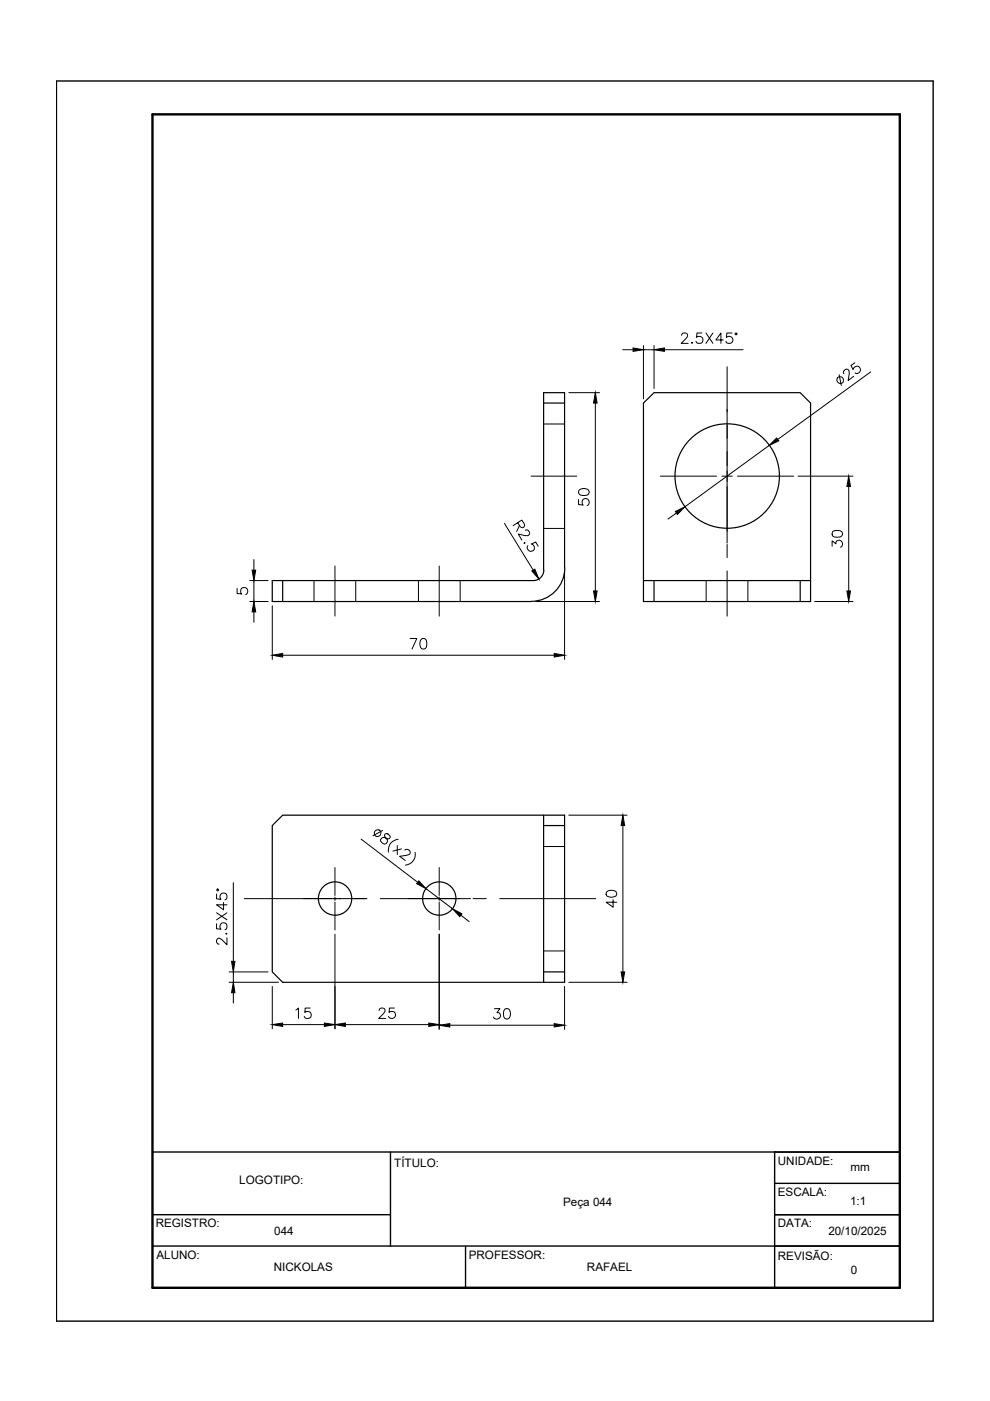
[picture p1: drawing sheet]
<svg xmlns="http://www.w3.org/2000/svg" width="210mm" height="297mm" viewBox="0 0 210 297" stroke-linecap="round" stroke-linejoin="round" font-family="sans-serif">
<!-- layer: CONTORNO 1 -->
<g fill="none" stroke="#000" stroke-width=".25">
<path d="M115.3 85.5h4.4M136.4 85.5l2.3-2.2h31l2.2 2.2v42h-35.5zM59.9 123.1v4.4M115.3 120.9a2.22 2.22 0 0 1-2.2 2.2h-55.4v4.4h54.9M119.7 120.4v-37.1h-4.4v37.6M119.7 120.4a7.1 7.1 0 0 1-7 7.1M136.4 123.1h35.5M138.7 123.1v4.4M169.7 123.1v4.4M57.7 175l2.2-2.2h59.8v35.5h-59.8l-2.2-2.2zM115.3 172.8v35.5M115.3 175h4.4"/>
<path d="M115.3 206.1h4.4"/>
<circle cx="154.2" cy="100.9" r="11.1"/>
<circle cx="71" cy="190.5" r="3.5"/>
<circle cx="93.1" cy="190.5" r="3.5"/>
</g>
<!-- layer: CENTRO -->
<g fill="none" stroke="#000" stroke-width=".21">
<path d="M154.2 77.8v37.3M112.6 101h9.7M140 101h11.9M153.1 101h2.2M154.2 115.4v2.8M156.4 101h11.9M71 120v10.6M93.1 120v10.6M154.2 121.1v9.5M51.8 190.5h26M71 183.9v6M71 190.2v.7"/>
<path d="M71 191.2v6M80.6 190.5h19.2M93.1 183.9v6M93.1 190.2v.7M93.1 191.2v6M100.3 190.5h2.8M105.9 190.5h20.4"/>
</g>
<!-- layer: TRACEJADA -->
<path d="M115.3 89.9h4.4M115.3 112h4.4M66.6 123.1v4.4M75.4 123.1v4.4M88.7 123.1v4.4M97.6 123.1v4.4M149.7 123.1v4.4M158.6 123.1v4.4M115.3 179.5h4.4M115.3 201.6h4.4" fill="none" stroke="#000" stroke-width=".21"/>
<!-- layer: COTA -->
<g fill="none" stroke="#000" stroke-width=".21">
<path d="M132 74.2h2.2M136.4 73.3v11.3M136.4 74.2h2.3M138.7 73.3v9.1M140.9 74.2h16.7M177.9 79.4l.5 2.3M178.9 79.2l-.1-.3a.75 .75 0 0 1 .9-.6 .81 .81 0 0 1 .4 .9l-.3 1.5 1.2-.9M181.3 76.9l-.9 .6 .5 .8a.78 .78 0 0 1 .9-.7 .78 .78 0 0 1 .6 1 .78 .78 0 0 1-1.1 .5M184.6 78.9l-19.7 14.3M120.6 83.3h6.5M126.2 85.5v39.8M163.1 94.4l-17.9 13.1"/>
<path d="M53.8 118.6v2.3M107 111l6.1 9.9M109.8 110.8l.7 1a.48 .48 0 0 0 .7-.4l-.6-1.1-1.8 1.1M110.1 111.4l-.6 1.3M111.2 115v.2h-.1zM111.4 112.4l.3-.1a.69 .69 0 0 1 .4 1.1l-.8 .2-1.4-.4 .7 1.3M111.9 115.7a.77 .77 0 0 0 .3 1.1 .77 .77 0 0 0 1.1-.5 .77 .77 0 0 0-.6-1l.9-.4 .5 .9M143.4 108.8l-1.8 1.3M169.2 101h11.6M179.9 103.2v22.1M52.9 123.1h3.9M52.9 127.5h3.9"/>
<path d="M53.8 129.7v2.2M57.7 128.4v11.4M59.9 138.9h57.6M113.5 127.5h13.6M119.7 121.3v18.5M172.7 127.5h8.1M76.6 177.9l11.9 9.2M81.1 176.1l-2 1.1M81.7 176.8l-.2 .4 .1 .2a.89 .89 0 0 1 .3 1.4 .77 .77 0 0 1-1-.1 .77 .77 0 0 1 0-1 .94 .94 0 0 1 1.3 .1 .46 .46 0 0 0 .5-.4 .81 .81 0 0 0-1-.6zM84.2 179.3v1.9M84.4 178a2.26 2.26 0 0 0-2 2.7M85.1 180l-1.8 .5"/>
<path d="M120.6 172.8h12.4M132.1 175v31.1M49.5 187.1v16.7M71 198.1v20M85.8 180.2h.1a.72 .72 0 0 1 1.1 .5l-.1 .3-.3 .2-1.9 .4 1.2 .8M88 180.7a2.26 2.26 0 0 1-2 2.7M90.3 188.4l5.7 4.3M93.1 198.1v20.2M97.7 194l1.8 1.4M48.6 208.3h10.4M48.6 206.1h8.2M49.5 206.1v2.2"/>
<path d="M49.5 210.5v2.2M57.7 209.2v8.9M73.2 217.2h17.7M95.4 217.4h22.1M119.7 209.2v9.1M120.6 208.3h12.4"/>
<circle cx="178.1" cy="80.6" r=".73"/>
<circle cx="80.1" cy="176.6" r=".72"/>
</g>
<g fill="#000" stroke="#000" stroke-width=".21">
<path d="M134.2 73.8l2.2 .4-2.2 .3zM138.7 74.2l2.2-.4v.7zM126.2 83.3l.4 2.2h-.8zM164.7 92.9l.4 .6-2 .9zM143.2 108.4l2-.9-1.6 1.6zM179.9 101l.4 2.2h-.7zM53.5 120.9h.7l-.4 2.2zM53.8 127.5l.4 2.2h-.7zM57.7 138.9l2.2-.4v.8zM112.8 121.1l.6-.4 .8 2.1zM117.5 138.5l2.2 .4-2.2 .4zM125.8 125.3h.8l-.4 2.2z"/>
<path d="M179.6 125.3h.7l-.4 2.2zM132.1 172.8l.3 2.2h-.7zM88.8 186.8l1.5 1.6-2-1zM96 192.7l1.9 1-.4 .6zM49.5 208.3l.3 2.2h-.7zM49.1 203.8h.7l-.3 2.3zM57.7 217.2l2.2-.3v.7zM68.8 216.9l2.2 .3-2.2 .4zM71 217.2l2.2-.3v.7zM90.9 216.9l2.2 .3-2.2 .4zM93.1 217.4l2.3-.4v.7zM117.5 217l2.2 .4-2.2 .3z"/>
<path d="M131.7 206.1h.7l-.3 2.2z"/>
</g>
<!-- layer: CONTORNO 2 -->
<path d="M12 17.2h185.9v262.9h-185.9zM32.3 257.5h50.5M32.3 244.2h158.5M82.8 244.2v20M164.2 257.5h26.6M164.2 250.9h26.6M164.2 244.2v28.8M32.3 264.2h158.5M98.7 264.2v8.8" fill="none" stroke="#000" stroke-width=".3"/>
<!-- layer: CONTORNO 3 -->
<path d="M32.3 24.2h158.5v248.8h-158.5z" fill="none" stroke="#000" stroke-width=".51"/>
<g font-size="5.7">
<text x="125.9" y="108.3" transform="rotate(-90 125.9 108.3)">50</text>
<text x="85.7" y="139">70</text>
<text x="61.4" y="217.3">15</text>
<text x="79" y="217.3">25</text>
</g>
<g font-size="5.3">
<text x="143.2" y="74.1">2.5X45°</text>
<text x="179.6" y="117.1" transform="rotate(-90 179.6 117.1)">30</text>
<text x="131.6" y="193.7" transform="rotate(-90 131.6 193.7)">40</text>
<text x="49" y="201.4" transform="rotate(-90 49 201.4)">2.5X45°</text>
<text x="103.4" y="217.3">30</text>
</g>
<text font-size="4.4" x="49" y="127.4">5</text>
<g font-size="2.5">
<text x="50.7" y="251">LOGOTIPO:</text>
<text x="83.6" y="247.4">TÍTULO:</text>
<text x="164.9" y="246.9">UNIDADE:</text>
<text x="180.3" y="248.3">mm</text>
<text x="119.4" y="255.7">Peça 044</text>
<text x="164.9" y="253.6">ESCALA:</text>
<text x="180.2" y="255.5">1:1</text>
<text x="33" y="260.3">REGISTRO:</text>
<text x="58.2" y="261.9">044</text>
<text x="164.9" y="260.2">DATA:</text>
<text x="175.6" y="261.9">20/10/2025</text>
<text x="33.2" y="266.9">ALUNO:</text>
<text x="58.1" y="269.5">NICKOLAS</text>
<text x="99.4" y="266.9">PROFESSOR:</text>
<text x="124.4" y="269.5">RAFAEL</text>
<text x="164.9" y="267.2">REVISÃO:</text>
<text x="180.4" y="270">0</text>
</g>
</svg>
